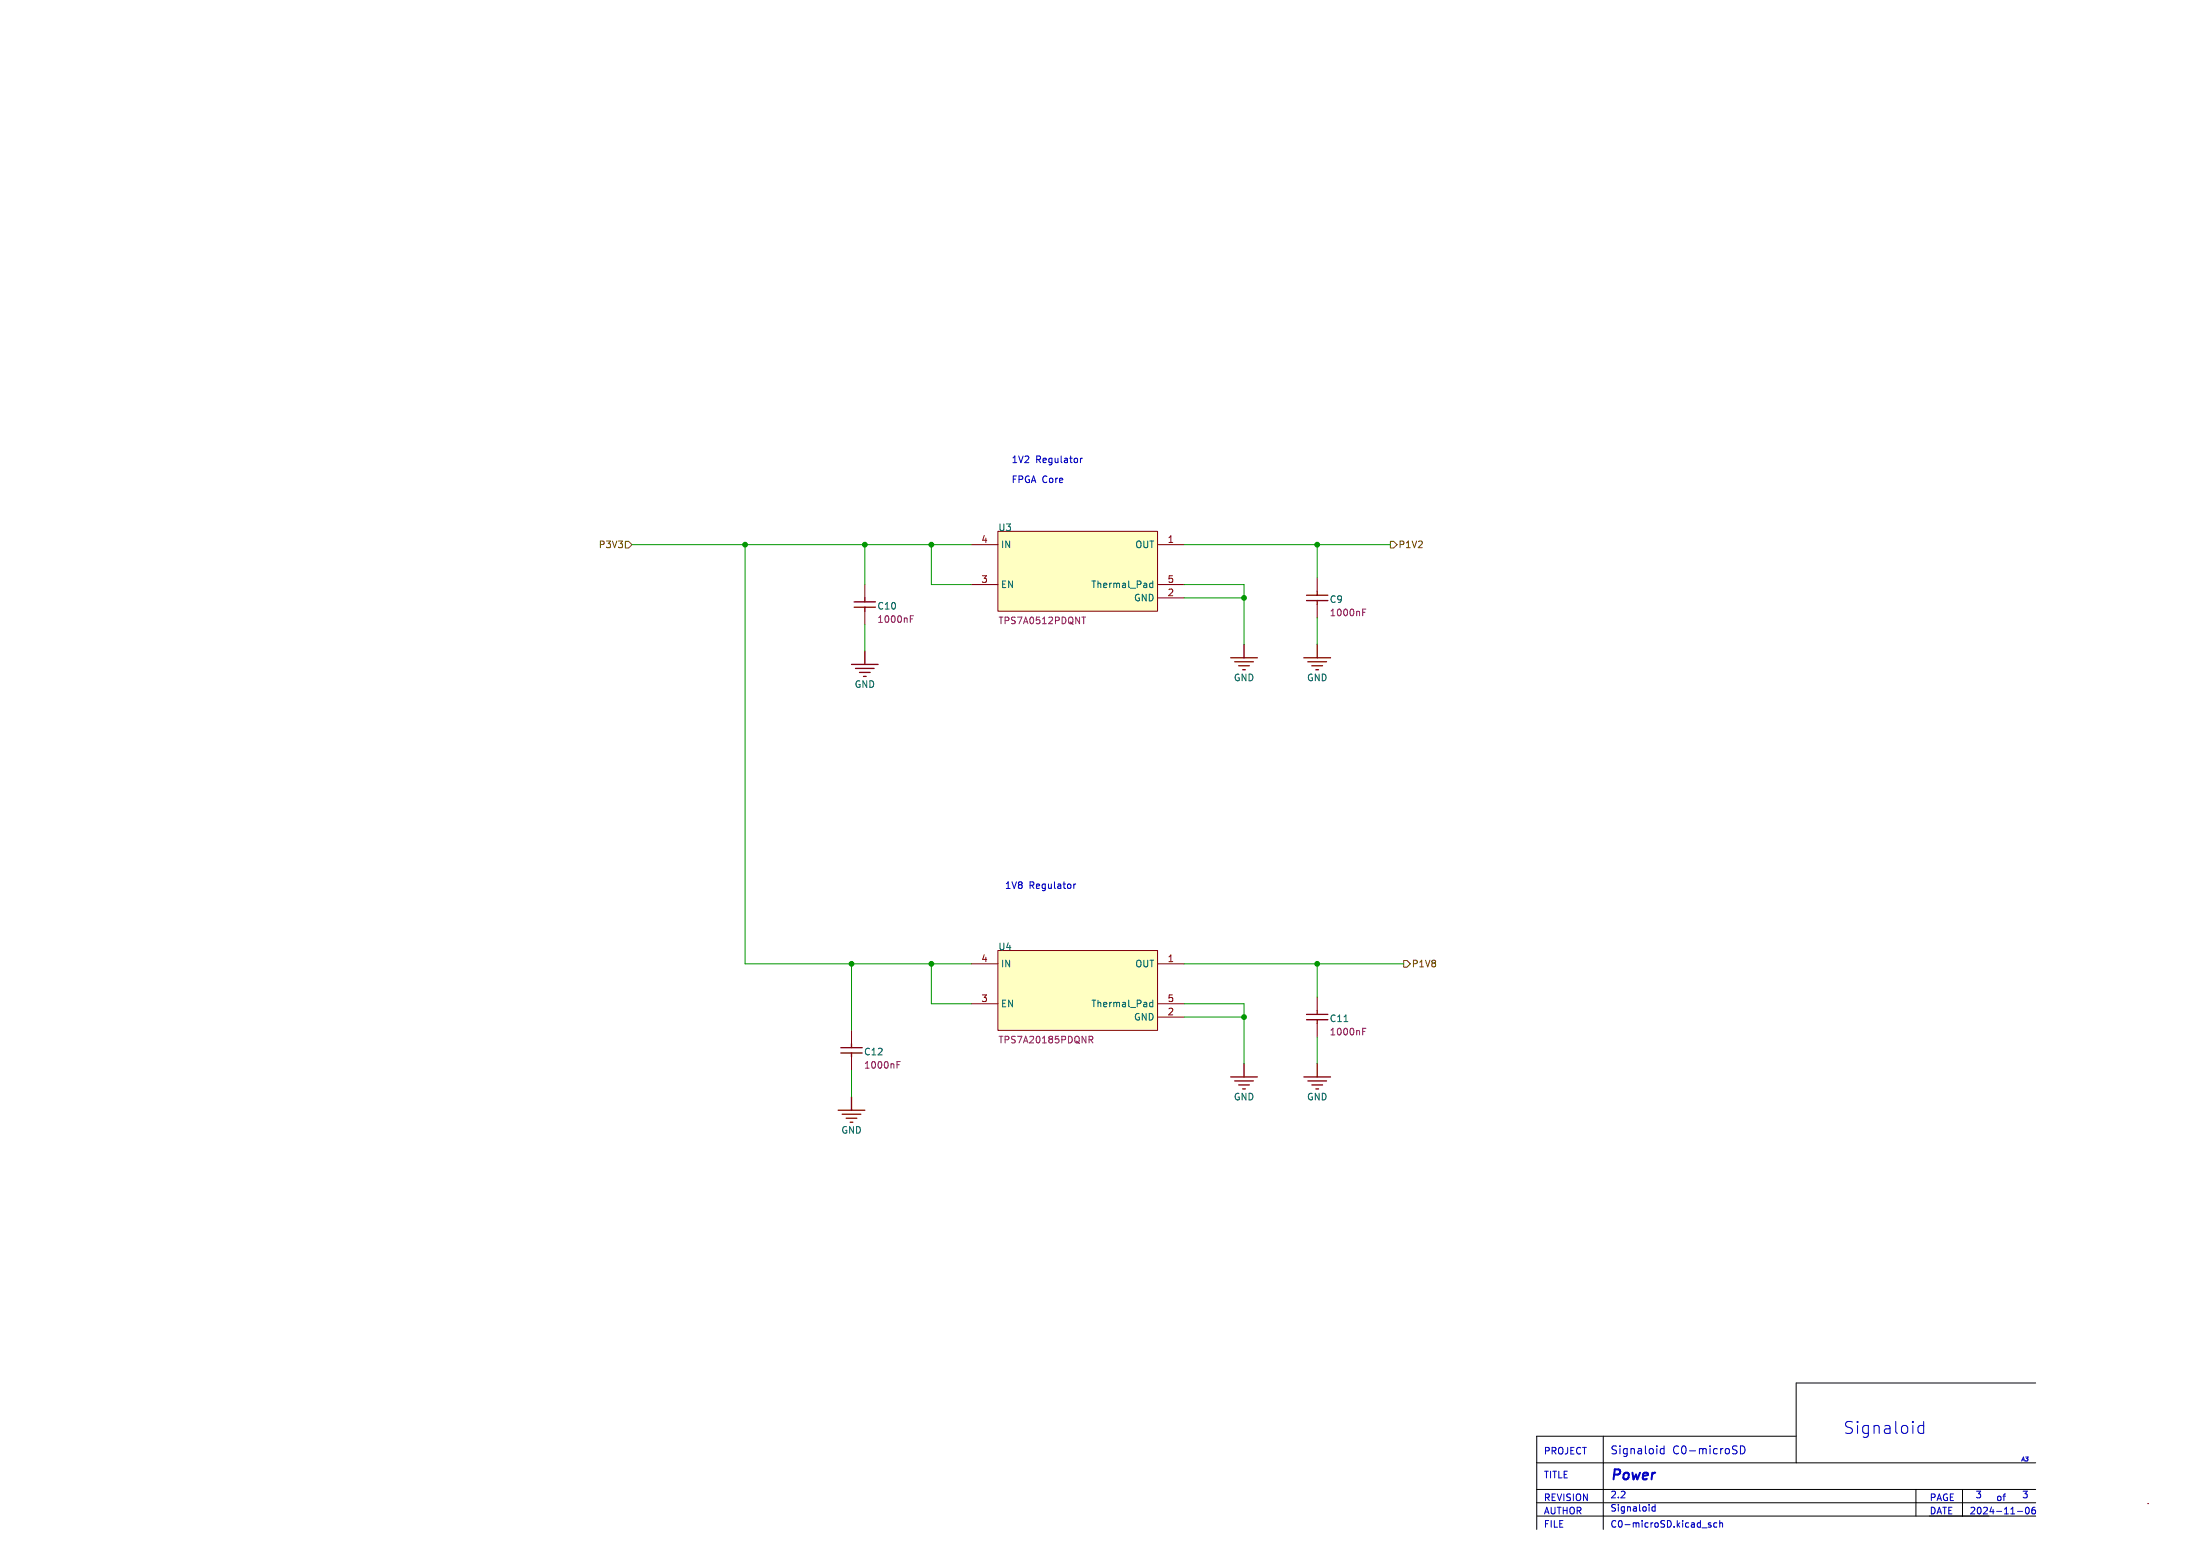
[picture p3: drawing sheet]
<svg xmlns="http://www.w3.org/2000/svg" width="420mm" height="297mm" viewBox="0 0 420 297" stroke-linecap="round" stroke-linejoin="round" font-family="sans-serif">
<path d="M165.1 111.6v2.5M165.1 116.7v2.5M251.5 110.3v2.6M251.5 115.4v2.5M162.6 196.7v2.5M251.5 190.3v2.6M251.5 195.4v2.5M162.6 201.8v2.5M410 287h.1" fill="none" stroke="#840000" stroke-width=".19"/>
<g fill="none" stroke="#840000" stroke-width=".25">
<path d="M163.1 114.9h4M163.1 115.9h4M165.1 114.1v.8M165.1 115.9v.8M249.4 113.6h4.1M249.4 114.6h4.1M251.5 112.9v.7M251.5 114.6v.8M162.6 126.8h5M163.3 127.6h3.6M164.1 128.3h2M164.8 129.1h.6"/>
<path d="M165.1 124.3v2.5M234.9 125.6h5.1M235.7 126.3h3.6M236.5 127.1h2M237.2 127.8h.5M237.5 123v2.6M248.9 125.6h5.1M249.7 126.3h3.5M250.4 127.1h2.1M251.2 127.8h.5M251.5 123v2.6M160.5 200h4.1"/>
<path d="M162.6 199.2v.8M249.4 193.6h4.1M249.4 194.6h4.1M251.5 192.9v.7M251.5 194.6v.8M160 211.9h5.1M160.5 201h4.1M160.8 212.7h3.5M161.5 213.4h2.1M162.3 214.2h.5M162.6 201v.8M162.6 209.4v2.5"/>
<path d="M234.9 205.6h5.1M235.7 206.3h3.6M236.5 207.1h2M237.2 207.8h.5M237.5 203v2.6M248.9 205.6h5.1M249.7 206.3h3.5M250.4 207.1h2.1M251.2 207.8h.5M251.5 203v2.6"/>
</g>
<path d="M256.6 195h.7" fill="none" stroke="#006464" stroke-width=".19"/>
<path d="M173.8 118.1h.4M173.8 117.5h.6M260.1 116.9h.5M260.1 116.3h.7M260.1 196.9h.5M260.1 196.3h.7M171.2 203.2h.5M171.2 202.6h.7" fill="none" stroke="#840084" stroke-width=".19"/>
<path d="M190.5 101.4h30.5v15.3h-30.5z" fill="#ffffc2"/>
<path d="M190.5 101.4h30.5v15.3h-30.5z" fill="none" stroke="#800000" stroke-width=".19"/>
<path d="M185.4 104h5.1M185.4 111.6h5.1M221 104h5.1M221 114.1h5.1M221 111.6h5.1" fill="none" stroke="#840000" stroke-width=".19"/>
<path d="M220.1 110.9v1.3M220.1 111.4l-.4-.1-.2 .3 .1 .5h.5" fill="none" stroke="#006464" stroke-width=".19"/>
<path d="M206.5 117.8h.7M206.9 117.8v1.3" fill="none" stroke="#840084" stroke-width=".19"/>
<path d="M190.5 181.4h30.5v15.3h-30.5z" fill="#ffffc2"/>
<path d="M190.5 181.4h30.5v15.3h-30.5z" fill="none" stroke="#800000" stroke-width=".19"/>
<path d="M185.4 184h5.1M185.4 191.6h5.1M221 184h5.1M221 194.1h5.1M221 191.6h5.1" fill="none" stroke="#840000" stroke-width=".19"/>
<path d="M220.1 190.9v1.3M220.1 191.4l-.4-.1-.2 .3 .1 .5h.5" fill="none" stroke="#006464" stroke-width=".19"/>
<path d="M207.9 197.8h.5l.2 .2-.1 .4-.6 .1M208.2 198.5l.4 .6" fill="none" stroke="#840084" stroke-width=".19"/>
<path d="M119.4 103.3h.6l.6 .7-.6 .6h-.6zM265.4 103.3h.7l.6 .7-.6 .6h-.7zM268 183.3h.6l.6 .7-.6 .6h-.6z" fill="none" stroke="#725600" stroke-width=".19"/>
<g fill="none" stroke="#0000c2" stroke-width=".19">
<path d="M206.3 87.5v.8M206.6 87.5l-.3 .2M205 168.7v.9M205.4 168.7l-.4 .3M317.7 276v1.5M317.7 276.6l-.5-.1-.3 .3 .2 .6h.6M331.3 276.8l.3 .3-.1 .3-.2 .1M331.4 276l.2 .1M332.3 276a.77 .77 0 0 1 .8 .7 .77 .77 0 0 1-.8 .8zM367.2 271.3v2.3M367.2 272.2l-.6-.1-.4 .4v.7l.2 .3 .2 .1 .6-.1M316 287.2v1.2"/>
<path d="M316 287.7l-.4-.1-.2 .2 .1 .6h.5M324.9 291.6h1M326.6 290.7h-.3l-.2 .1 .1 .2 .4 .1v.3h-.5M327.8 290.7h-.4l-.2 .2 .1 .5h.5M328.3 290.8l.2-.1h.3v.8M328.3 290.2v1.3M385.2 288.5h.9M386.8 287.8l.2-.1a.68 .68 0 0 1 .4 .6 .68 .68 0 0 1-.4 .7l-.3-.5zM388.5 287.7l-.4 .1-.2 .2v.7l.2 .3 .4-.2 .1-.4-.1-.2h-.4l-.2 .2"/>
</g>
<path d="M293.4 279.2h95.2M306.1 274.1v17.8M342.9 274.1h-49.5v17.8M388.6 264h-45.7v15.2M293.4 289.4h95.2M293.4 284.3h95.2M293.4 286.8h95.2M365.8 284.3v5.1M374.6 284.3v5.1" fill="none" stroke="#000" stroke-width=".19"/>
<g fill="none" stroke="#009600" stroke-width=".19">
<path d="M120.6 104h64.8M142.2 104v80h43.2M165.1 104v7.6M165.1 119.2v5.1M177.8 104v7.6h7.6M226.1 104h39.3M226.1 111.6h11.4v11.4M226.1 114.1h11.4M251.5 104v6.3M251.5 117.9v5.1M162.6 184v12.7M177.8 184v7.6h7.6"/>
<path d="M226.1 184h41.9M226.1 191.6h11.4v11.4M226.1 194.1h11.4M251.5 184v6.3M251.5 197.9v5.1M162.6 204.3v5.1"/>
</g>
<g fill="#009600" stroke="#009600" stroke-width=".19">
<circle cx="165.1" cy="104" r=".46"/>
<circle cx="162.6" cy="184" r=".46"/>
<circle cx="142.2" cy="104" r=".46"/>
<circle cx="177.8" cy="184" r=".46"/>
<circle cx="177.8" cy="104" r=".46"/>
<circle cx="237.5" cy="194.1" r=".46"/>
<circle cx="251.5" cy="184" r=".46"/>
<circle cx="237.5" cy="114.1" r=".46"/>
<circle cx="251.5" cy="104" r=".46"/>
</g>
<text font-size="3.2" fill="#0000c2" x="351.8" y="273.9">Signaloid</text>
<text font-size="2.7" fill="#0000c2" x="307.3" y="283">Power</text>
<g font-size="2.1" fill="#0000c2">
<text x="307.3" y="277.7">Signaloid</text>
<text x="319.3" y="277.7">C0-microSD</text>
</g>
<g font-size="1.8" fill="#0000c2">
<text x="193" y="88.5">1V2</text>
<text x="197.7" y="88.5">Regulator</text>
<text x="193" y="92.3">FPGA Core</text>
<text x="191.8" y="169.8">1V8</text>
<text x="196.4" y="169.8">Regulator</text>
<text x="294.6" y="277.7">PROJECT</text>
<text x="294.6" y="282.4">TITLE</text>
<text x="294.6" y="286.6">REVISION</text>
<text x="307.3" y="286.2">2.2</text>
<text x="368.3" y="286.6">PAGE</text>
<text x="377" y="286.2">3</text>
<text x="381" y="286.6">of</text>
<text x="385.9" y="286.2">3</text>
<text x="294.6" y="289.1">AUTHOR</text>
<text x="294.6" y="291.7">FILE</text>
<text x="307.3" y="288.7">Signaloid</text>
<text x="307.3" y="291.7">C0-microSD.kicad_sch</text>
<text x="368.3" y="289.1">DATE</text>
<text x="375.9" y="289.1">2024-11-06</text>
</g>
<g font-size="1.8" fill="#006464">
<text x="190.5" y="101.6">U3</text>
<text x="191" y="104.8">IN</text>
<text x="216.6" y="104.8">OUT</text>
<text x="191" y="112.4">EN</text>
<text x="208.2" y="112.4">Thermal_Pad</text>
<text x="167.4" y="116.5">C10</text>
<text x="216.4" y="115">GND</text>
<text x="253.8" y="115.3">C9</text>
<text x="163.1" y="131.5">GND</text>
<text x="235.5" y="130.2">GND</text>
<text x="249.4" y="130.2">GND</text>
<text x="190.5" y="181.6">U4</text>
<text x="191" y="184.8">IN</text>
<text x="216.6" y="184.8">OUT</text>
<text x="191" y="192.5">EN</text>
<text x="208.2" y="192.5">Thermal_Pad</text>
<text x="216.4" y="195">GND</text>
<text x="253.8" y="195.3">C11</text>
<text x="164.9" y="201.6">C12</text>
<text x="235.5" y="210.2">GND</text>
<text x="249.4" y="210.2">GND</text>
<text x="160.5" y="216.6">GND</text>
</g>
<g font-size="1.8" fill="#725600">
<text x="114.2" y="104.8">P3V3</text>
<text x="266.9" y="104.8">P1V2</text>
<text x="269.4" y="184.8">P1V8</text>
</g>
<g font-size="1.8" fill="#a90000">
<text x="187.3" y="103.7">4</text>
<text x="222.8" y="103.7">1</text>
<text x="187.3" y="111.3">3</text>
<text x="222.8" y="113.9">2</text>
<text x="222.8" y="111.3">5</text>
<text x="187.3" y="183.7">4</text>
<text x="222.8" y="183.7">1</text>
<text x="187.3" y="191.3">3</text>
<text x="222.8" y="191.3">5</text>
<text x="222.8" y="193.9">2</text>
</g>
<g font-size="1.8" fill="#840084">
<text x="167.4" y="119.1">1000nF</text>
<text x="190.5" y="119.3">TPS7A0512PDQNT</text>
<text x="253.8" y="117.8">1000nF</text>
<text x="253.8" y="197.8">1000nF</text>
<text x="190.5" y="199.4">TPS7A20185PDQNR</text>
<text x="164.9" y="204.2">1000nF</text>
</g>
<text font-size="1.1" fill="#0000c2" x="385.7" y="279">A3</text>
</svg>
